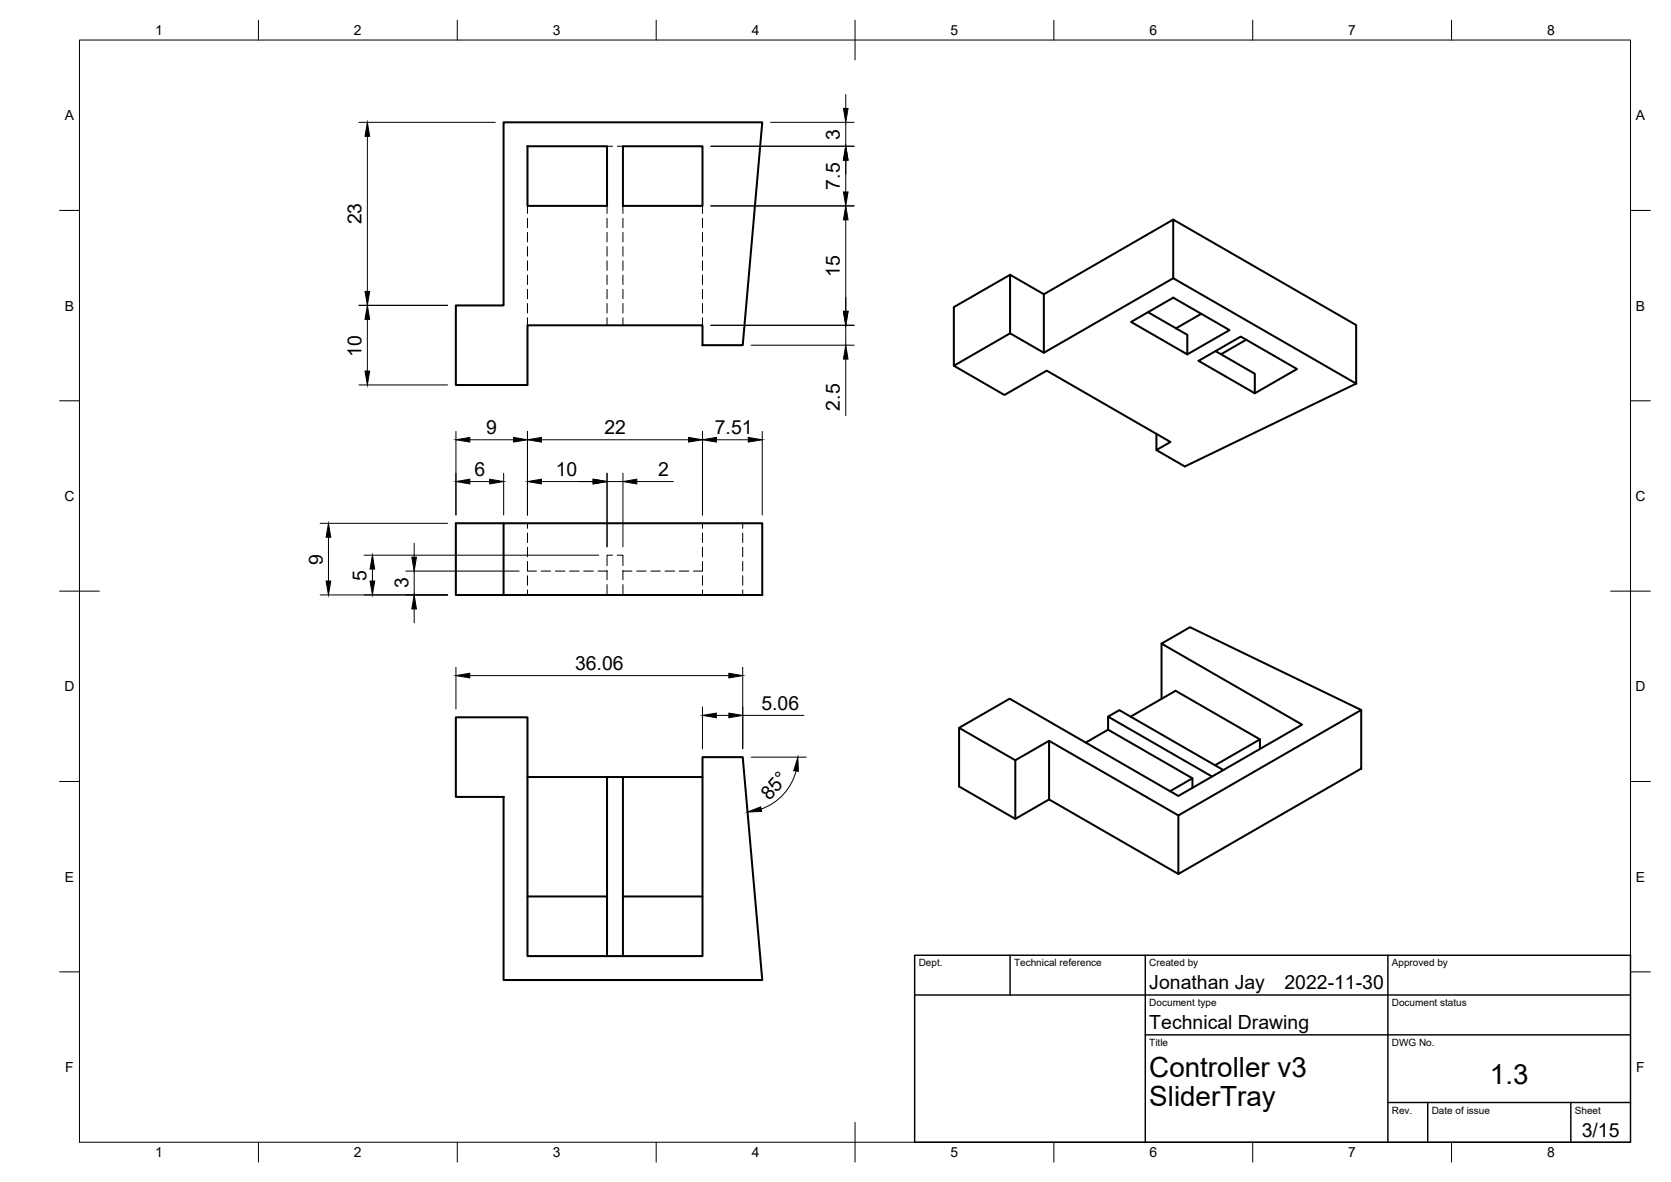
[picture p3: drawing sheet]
<svg xmlns="http://www.w3.org/2000/svg" width="420mm" height="297mm" viewBox="0 0 420 297" stroke-linecap="round" stroke-linejoin="round" font-family="sans-serif">
<!-- layer: Visible -->
<g fill="none" stroke="#000" stroke-width=".51">
<path d="M126.6 30.7h65.1l-4.9 56h-10.2v-4.9h-44v15h-18v-20h12zM132.6 36.8h20v14.9h-20zM156.6 36.8h20v14.9h-20zM295 55.2l46 26.5v14.7l-46-26.5zM295 55.2l-32.5 18.7-8.5-4.8-14.2 8.1v14.7M254 69.1v14.7M262.5 73.9v14.8M288.6 78.5l9.9 5.6v5M295 69.9l-32.5 18.8-8.5-4.9-14.2 8.1 12.8 7.4 10.6-6.2 31.1 18-3.5 2 7.1 4.1 43.1-20.8M302 78.9l-6.3 3.6M284.4 80.9l10.6-6.1 14.2 8.2-10.7 6.1zM301.4 90.7l10.6-6.1 14.1 8.1-10.6 6.1z"/>
<path d="M305.6 88.2l9.9 5.7v4.9M313.4 85.4l-6.4 3.6M290.8 109v4.1M126.6 131.5h65.1v18h-65.1zM126.6 131.5h-12v18h12M292.1 161.7v13.9M342.3 178.4l-43.1-20.8-7.1 4.1 35.3 20.4-31.1 17.9-42.4-24.4-12.7 7.3 14.1 8.2 8.5-4.9 32.5 18.7M114.6 180.3h18v60h44v-50h10.2l4.9 56h-65.1v-46h-12zM132.6 195.3h20M152.6 195.3h4v45M152.6 195.3v45M156.6 195.3h20"/>
<path d="M241.2 182.9v14.7l14.1 8.2 8.5-4.9 32.5 18.7M255.3 191.1v14.7M263.8 186.2v14.7M278.6 180.1l2.9-1.6 26.1 15M278.6 183.4l-5.6 3.2M284.3 180.1l11.3-6.5 21.2 12.2-11.3 6.5M299.8 195.6l-5.6 3.2M304.8 195.1l-26.2-15v3.3l21.2 12.2v2.4M316.8 185.8v2.4M296.3 204.9l46-26.5v14.8l-46 26.4zM132.6 225.3h20M156.6 225.3h20"/>
</g>
<!-- layer: Hidden -->
<g fill="none" stroke="#000" stroke-width=".25">
<path d="M152.6 36.8h1.4M155.2 36.8h1.4M132.6 51.7v1.9M132.6 54.8v2.4M132.6 58.4v2.4M152.6 51.7v1.9M152.6 54.8v2.4M152.6 58.4v2.4M156.6 51.7v1.9M156.6 54.8v2.4M156.6 58.4v2.4M176.6 51.7v1.9"/>
<path d="M176.6 54.8v2.4M176.6 58.4v2.4M132.6 62v2.4M132.6 65.6v2.4M132.6 69.1v2.4M132.6 72.7v2.4M132.6 76.3v2.4M132.6 79.8v2M152.6 62v2.4M152.6 65.6v2.4M152.6 69.1v2.4M152.6 72.7v2.4"/>
<path d="M152.6 76.3v2.4M152.6 79.8v2M156.6 62v2.4M156.6 65.6v2.4M156.6 69.1v2.4M156.6 72.7v2.4M156.6 76.3v2.4M156.6 79.8v2M176.6 62v2.4M176.6 65.6v2.4M176.6 69.1v2.4M176.6 72.7v2.4"/>
<path d="M176.6 76.3v2.4M176.6 79.8v2M132.6 131.5v1.3M132.6 133.9v2.4M132.6 137.5v2.4M154 139.5h-1.4v2.6M155.2 139.5h1.4v2.6M176.6 131.5v1.3M176.6 133.9v2.4M176.6 137.5v2.4M186.8 131.5v1.3M186.8 133.9v2.4"/>
<path d="M186.8 137.5v2.4M132.6 141.1v2.4h2.3M132.6 144.7v2.4M132.6 148.3v1.2M136.1 143.5h2.4M139.7 143.5h2.3M143.2 143.5h2.4M146.8 143.5h2.4M150.4 143.5h2.2M152.6 143.3v2.4M152.6 146.9v2.6M156.6 143.3v2.4"/>
<path d="M156.6 146.9v2.6M156.6 143.5h2.3M160.1 143.5h2.4M163.7 143.5h2.3M167.2 143.5h2.4M170.8 143.5h2.4M176.6 141.1v2.4h-2.2M176.6 144.7v2.4M176.6 148.3v1.2M186.8 141.1v2.4M186.8 144.7v2.4M186.8 148.3v1.2"/>
</g>
<!-- layer: BORDER -->
<g fill="none" stroke="#000" stroke-width=".25">
<path d="M20 10.1h390v276.9h-390zM65 5.1v5M115 5.1v5M165 5.1v5M215 5.1v10M265 5.1v5M315 5.1v5M365 5.1v5M15 52.9h5M410 52.9h5M15 100.7h5M410 100.7h5"/>
<path d="M15 148.6h10M405 148.6h10M15 196.4h5M410 196.4h5M15 244.2h5M410 244.2h5M65 287v5M115 287v5M165 287v5M215 282.1v9.9M265 287v5M315 287v5"/>
<path d="M365 287v5"/>
</g>
<!-- layer: TITLEBLOCK -->
<path d="M230 240.1h180v46.9h-180zM230 250h180M254 240.1v9.9M288 240.1v46.9M349 240.1v46.9M288 260.1h122M349 277.1h61M359 277.1v9.9M395 277.1v9.9" fill="none" stroke="#000" stroke-width=".36"/>
<!-- layer: FD_Dimensions -->
<g fill="none" stroke="#000" stroke-width=".25">
<path d="M90.3 30.7h34.2M92.4 34.3v38.9M178.7 36.8h36.1M193.8 30.7h21M212.7 23.8v3.4M212.7 30.7v6.1M178.7 51.7h36.1M212.7 40.2v8M212.7 55.3v22.9M90.3 76.7h22.2M90.3 96.7h22.2M92.4 80.2v13"/>
<path d="M178.7 81.8h36.1M188.9 86.7h25.9M212.7 81.8v4.9M212.7 90.2v14.2M114.6 108.4v21M118.1 110.5h11M126.6 118.9v10.5M132.6 108.4v21M136.1 110.5h37M152.6 118.9v18.5M156.6 118.9v18.5M176.6 108.4v21"/>
<path d="M180.1 110.5h8.1M191.7 108.4v21M80.5 131.5h32M82.6 135v11M91.5 139.5h59M104.1 136.5v3.5M118.1 121h5M136.1 121h13M152.6 121h4M160.1 121h9.2M80.5 149.5h32M93.6 143v3"/>
<path d="M102 143.5h28.5M104.1 143.5v6M104.1 153v3.5M114.6 167.7v10.5M118.1 169.8h65.2M176.6 177.7v10.5M180.1 179.8h3.2M186.8 167.7v20.5M186.8 179.8h15.3M188.9 190.3h13.8M200.2 193.7a13.9 13.9 0 0 1-8.8 9.6"/>
</g>
<g fill="#000" stroke="#000" stroke-width=".25">
<path d="M92.4 30.7l.5 3.6h-1.1zM212.1 27.2h1.1l-.5 3.5zM212.7 36.8l.5 3.4h-1.1zM212.1 48.2h1.1l-.5 3.5zM212.7 51.7l.5 3.6h-1.1zM91.8 73.2h1.1l-.5 3.5zM212.1 78.2h1.1l-.5 3.6zM91.8 93.2h1.1l-.5 3.5zM92.4 76.7l.5 3.5h-1.1zM212.7 86.7l.5 3.5h-1.1zM114.6 110.5l3.5-.6v1.2zM129.1 109.9l3.5 .6-3.5 .6z"/>
<path d="M132.6 110.5l3.5-.6v1.2zM173.1 109.9l3.5 .6-3.5 .6zM176.6 110.5l3.5-.6v1.2zM188.2 109.9l3.5 .6-3.5 .6zM82.6 131.5l.6 3.5h-1.2zM114.6 121l3.5-.6v1.2zM123.1 120.4l3.5 .6-3.5 .6zM132.6 121l3.5-.6v1.2zM149.1 120.4l3.5 .6-3.5 .6zM156.6 121l3.5-.6v1.2zM82 146h1.2l-.6 3.5zM93.6 139.5l.6 3.5h-1.2z"/>
<path d="M93 146h1.2l-.6 3.5zM103.5 140h1.2l-.6 3.5zM104.1 149.5l.6 3.5h-1.2zM114.6 169.8l3.5-.6v1.2zM176.6 179.8l3.5-.6v1.2zM183.3 179.2l3.5 .6-3.5 .6zM183.3 169.2l3.5 .6-3.5 .6zM200.6 190.3l.1 3.5-1.1-.1zM188 204.1l3.3-1.3 .2 1.1z"/>
</g>
<g font-size="7">
<text x="289" y="270.6">Controller v3</text>
<text x="374.6" y="272.3">1.3</text>
<text x="289" y="278.1">SliderTray</text>
</g>
<g font-size="4.9">
<text x="211.2" y="35.1" transform="rotate(-90 211.2 35.1)">3</text>
<text x="211.2" y="47.7" transform="rotate(-90 211.2 47.7)">7.5</text>
<text x="90.9" y="56.4" transform="rotate(-90 90.9 56.4)">23</text>
<text x="211.2" y="69.6" transform="rotate(-90 211.2 69.6)">15</text>
<text x="90.9" y="89.6" transform="rotate(-90 90.9 89.6)">10</text>
<text x="211.2" y="103.2" transform="rotate(-90 211.2 103.2)">2.5</text>
<text x="122.3" y="109.1">9</text>
<text x="152" y="109.1">22</text>
<text x="179.7" y="109.1">7.51</text>
<text x="119.3" y="119.6">6</text>
<text x="139.8" y="119.6">10</text>
<text x="165.5" y="119.6">2</text>
<text x="81.1" y="141.9" transform="rotate(-90 81.1 141.9)">9</text>
<text x="92.2" y="145.9" transform="rotate(-90 92.2 145.9)">5</text>
<text x="102.7" y="147.9" transform="rotate(-90 102.7 147.9)">3</text>
<text x="144.6" y="168.3">36.06</text>
<text x="191.5" y="178.3">5.06</text>
<text x="193.4" y="201.3" transform="rotate(-48 193.4 201.3)">85°</text>
<text x="289" y="248.5">Jonathan Jay</text>
<text x="323" y="248.5">2022-11-30</text>
<text x="289" y="258.6">Technical Drawing</text>
<text x="397.7" y="285.7">3/15</text>
</g>
<g font-size="3.5">
<text x="39" y="8.8">1</text>
<text x="89" y="8.8">2</text>
<text x="139" y="8.8">3</text>
<text x="189" y="8.8">4</text>
<text x="239" y="8.8">5</text>
<text x="289" y="8.8">6</text>
<text x="339" y="8.8">7</text>
<text x="389" y="8.8">8</text>
<text x="16.3" y="30.2">A</text>
<text x="411.3" y="30.2">A</text>
<text x="16.3" y="78">B</text>
<text x="411.3" y="78">B</text>
<text x="16.2" y="125.9">C</text>
<text x="411.2" y="125.9">C</text>
<text x="16.2" y="173.7">D</text>
<text x="411.2" y="173.7">D</text>
<text x="16.3" y="221.6">E</text>
<text x="411.3" y="221.6">E</text>
<text x="16.4" y="269.4">F</text>
<text x="411.4" y="269.4">F</text>
<text x="39" y="290.8">1</text>
<text x="89" y="290.8">2</text>
<text x="139" y="290.8">3</text>
<text x="189" y="290.8">4</text>
<text x="239" y="290.8">5</text>
<text x="289" y="290.8">6</text>
<text x="339" y="290.8">7</text>
<text x="389" y="290.8">8</text>
</g>
<g font-size="2.5">
<text x="231" y="242.9">Dept.</text>
<text x="255" y="242.9">Technical reference</text>
<text x="289" y="242.9">Created by</text>
<text x="350" y="242.9">Approved by</text>
<text x="289" y="252.8">Document type</text>
<text x="350" y="252.8">Document status</text>
<text x="289" y="262.9">Title</text>
<text x="350" y="262.9">DWG No.</text>
<text x="350" y="279.9">Rev.</text>
<text x="360" y="279.9">Date of issue</text>
<text x="396" y="279.9">Sheet</text>
</g>
</svg>
